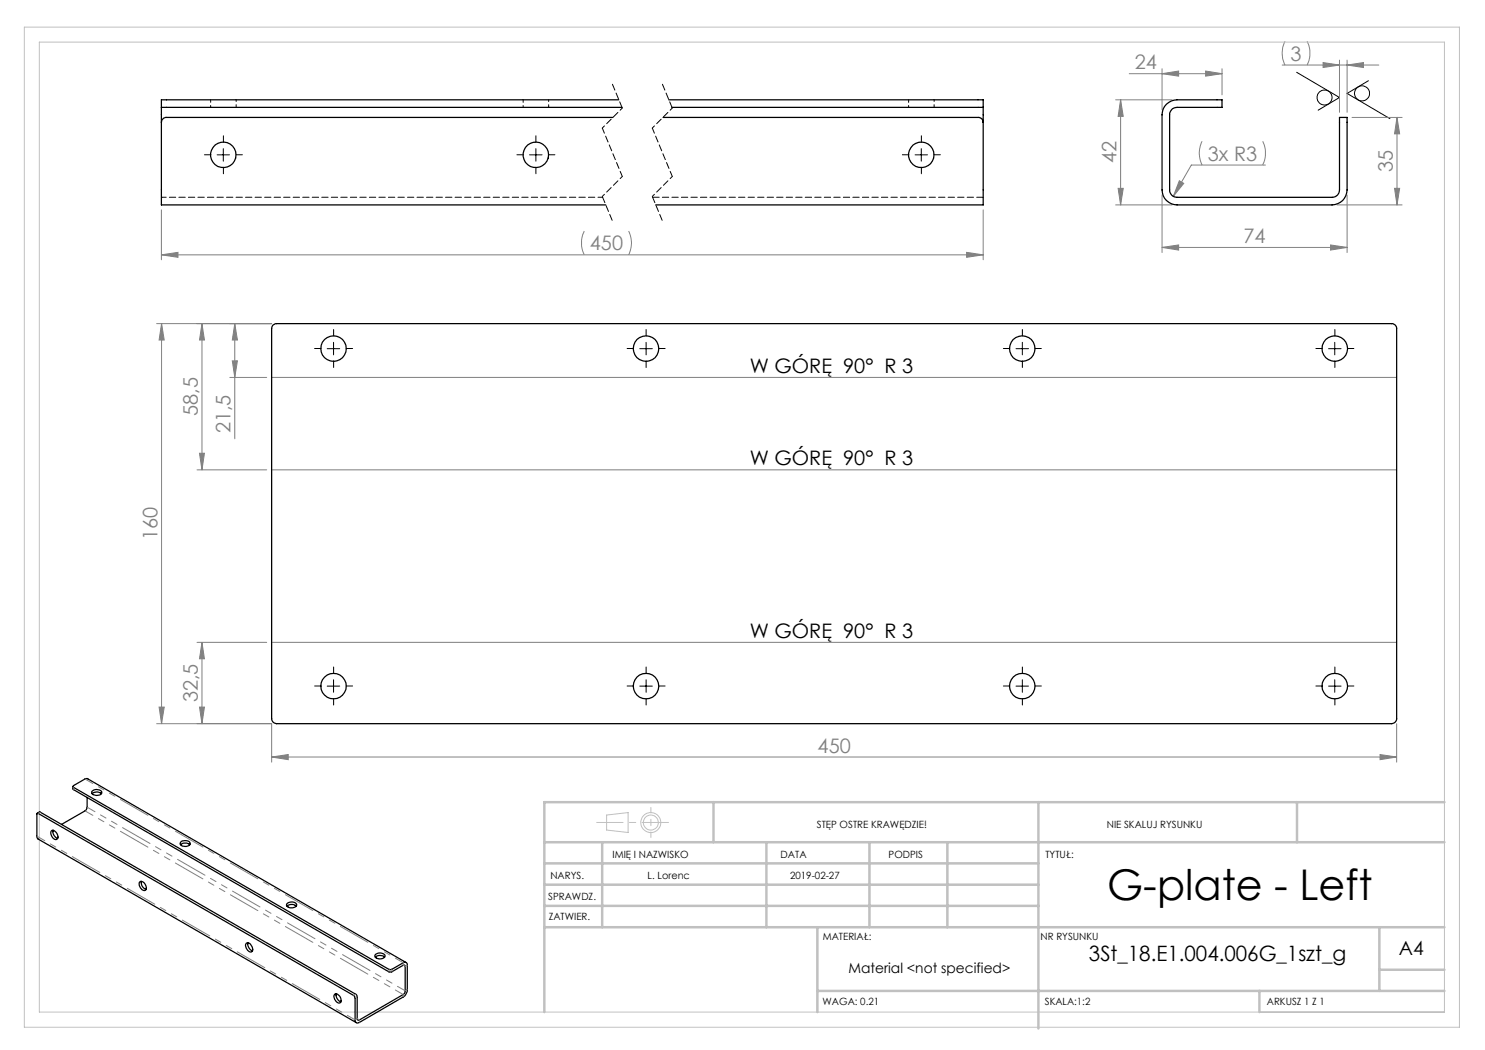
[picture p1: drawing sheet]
<svg xmlns="http://www.w3.org/2000/svg" width="297mm" height="210mm" viewBox="0 0 297 210" stroke-linecap="round" stroke-linejoin="round" font-family="sans-serif">
<g fill="none" stroke="#000" stroke-width=".2">
<path d="M259.3 14.5l8.6 5-4.3 2.5M273.7 16.1l-4.3 2.6 8.6 5M43.4 31h2.5M44.7 29.7v2.5M105.9 31h2.5M107.2 29.7v2.5M183 31h2.5M184.3 29.7v2.5M65.4 69.7h2.5M66.7 68.5v2.5M128 69.7h2.5M129.2 68.5v2.5"/>
<path d="M203.2 69.7h2.5M204.5 68.5v2.5M265.7 69.7h2.5M266.9 68.5v2.5M65.4 137.2h2.5M66.7 136v2.5M128 137.2h2.5M129.2 136v2.5M203.2 137.2h2.5M204.5 136v2.5M265.7 137.2h2.5M266.9 136v2.5"/>
<circle cx="264.9" cy="19.5" r="1.49"/>
<circle cx="272.4" cy="18.7" r="1.51"/>
</g>
<g fill="none" stroke="#c0c0c0" stroke-width=".2">
<path d="M4.9 5.4h287v200h-287zM7.9 8.4h281v194h-281zM121.3 163l4.3-.5v4l-4.3-.5z"/>
<circle cx="130.2" cy="164.5" r="2"/>
<circle cx="130.2" cy="164.5" r="1.49"/>
</g>
<g fill="none" stroke="#808080" stroke-width=".2">
<path d="M223.1 20h11.3M224.1 20l.5 3.3h-1zM224.1 20v21M225.8 14.7h18.6M232.4 14.7l3.3-.5v1zM232.4 13.7v8.3M241.1 14.2l3.3 .5-3.3 .5zM244.4 13.7v5.3M256.4 13h19.4M257 8.2a5.3 5.3 0 0 0 0 4.8M261.4 8.2a5.3 5.3 0 0 1 0 4.8M264.6 12.5l3.3 .5-3.3 .5z"/>
<path d="M267.9 12v10.5M269.4 12v10.5M269.4 13l3.3-.5v1zM223.6 37.7h1l-.5 3.3zM232.4 39v11.5M235.9 36.2l.8 .5-2 2.6zM240.4 28.2l-.1 .3a5.3 5.3 0 0 0 .1 4.5M252.6 28.2a5.6 5.6 0 0 1 0 4.8M253.1 33h-14.8l-3.6 6.3M269.4 39v11.5M270.4 23.5h10M278.9 37.7h1l-.5 3.3z"/>
<path d="M279.4 23.5l.5 3.3h-1zM279.4 23.5v17.5M32.3 42v10M32.3 51h164.3M32.3 51l3.3-.5v1zM116.8 46.2a5.6 5.6 0 0 0 0 4.8M125.7 46.2l.2 .3a5.3 5.3 0 0 1-.2 4.5M193.3 50.5l3.3 .5-3.3 .5zM196.6 42v10M223.1 41h11.3M232.4 49.5l3.3-.5v1zM232.4 49.5h37"/>
<path d="M266.1 49l3.3 .5-3.3 .5zM267.4 41h13M31.3 64.7h23M32.3 64.7v80M32.3 64.7l.5 3.3h-1zM40.4 64.7l.5 3.3h-1zM40.4 64.7v29.3M46 75.5h7.3M46.5 72.2h1l-.5 3.3zM47 64.7v23.1M47 64.7l.5 3.3h-1zM54.3 75.5h225"/>
<path d="M39.4 94h13.9M39.9 90.7h1l-.5 3.3zM54.3 94h225M39.4 128.5h13.9M40.4 128.5l.5 3.3h-1zM40.4 128.5v16.2M54.3 128.5h225M31.3 144.7h23v7.7M31.8 141.4h1l-.5 3.3zM39.9 141.4h1l-.5 3.3zM54.3 151.4l3.3-.5v1zM54.3 151.4h225"/>
<path d="M276 150.9l3.3 .5-3.3 .5zM279.3 144.7v7.7"/>
</g>
<g fill="none" stroke="#000" stroke-width=".2" stroke-dasharray="15.2 1.3 1.3 1.3">
<path d="M42.2 31h-1.3M44.7 28.5v-1.3M44.7 33.5v1.3M47.2 31h1.3M104.7 31h-1.3M107.2 28.5v-1.3M107.2 33.5v1.3M109.7 31h1.3M181.8 31h-1.3M184.3 28.5v-1.3M184.3 33.5v1.3M186.8 31h1.3"/>
<path d="M64.2 69.7h-1.3M66.7 67.2v-1.3M66.7 72.2v1.3M69.2 69.7h1.3M126.7 69.7h-1.3M129.2 67.2v-1.3M129.2 72.2v1.3M131.7 69.7h1.3M202 69.7h-1.3M204.5 67.2v-1.3M204.5 72.2v1.3M207 69.7h1.3"/>
<path d="M264.5 69.7h-1.3M267 67.2v-1.3M267 72.2v1.3M269.5 69.7h1.3M64.2 137.2h-1.3M66.7 134.7v-1.3M66.7 139.7v1.3M69.2 137.2h1.3M126.7 137.2h-1.3M129.2 134.7v-1.3M129.2 139.7v1.3M131.7 137.2h1.3"/>
<path d="M202 137.2h-1.3M204.5 134.7v-1.3M204.5 139.7v1.3M207 137.2h1.3M264.5 137.2h-1.3M267 134.7v-1.3M267 139.7v1.3M269.5 137.2h1.3"/>
</g>
<path d="M122.5 16.8l2 4.8M132.5 16.8l2 4.8M120.5 39.3l2 4.8M130.5 39.3l2 4.8" fill="none" stroke="#000" stroke-width=".2" stroke-dasharray="1.3 .6" stroke-dashoffset="-.1"/>
<path d="M124.5 21.6l-4 4M124.5 35.3l-4 4M134.5 21.6l-4 4M134.5 35.3l-4 4" fill="none" stroke="#000" stroke-width=".2" stroke-dasharray="1.3 .6" stroke-dashoffset=".7"/>
<path d="M120.5 25.6l4 9.7M130.5 25.6l4 9.7" fill="none" stroke="#000" stroke-width=".2" stroke-dasharray="1.3 .6" stroke-dashoffset=".2"/>
<path d="M133.7 164.5h-14.4" fill="none" stroke="#c0c0c0" stroke-width=".2" stroke-dasharray="15.2 1.3 1.3 1.3" stroke-dashoffset="10"/>
<path d="M130.2 161.5v6" fill="none" stroke="#c0c0c0" stroke-width=".2" stroke-dasharray="15.2 1.3 1.3 1.3" stroke-dashoffset="14.1"/>
<g fill="none" stroke="#c0c0c0" stroke-width=".5">
<path d="M108.9 176.9h98.8M108.9 172.7h98.8M108.9 168.4h180M120.4 168.4v17M142.7 160.4v8M153.3 168.4v17M173.9 168.4v17M189.5 168.4v17M207.7 160.4v45.3M259.4 160.4v8M288.9 160.4h-180v42M108.9 181.2h98.8"/>
<path d="M108.9 185.4h180M163.5 198.2h125.4M163.5 185.4v17M251.9 198.2v4.2M275.9 185.4v12.8M275.9 193.9h13"/>
</g>
<g fill="#808080">
<path d="M32.3 51l3.3-.5v1zM193.3 50.5l3.3 .5-3.3 .5zM264.6 12.5l3.3 .5-3.3 .5zM269.4 13l3.3-.5v1zM235.9 36.2l-1.2 3.1 2-2.6z"/>
<path d="M54.3 151.4l3.3-.5v1zM276 150.9l3.3 .5-3.3 .5z"/>
<path d="M232.4 49.5l3.3-.5v1zM266.1 49l3.3 .5-3.3 .5zM232.4 14.7l3.3-.5v1zM241.1 14.2l3.3 .5-3.3 .5z"/>
<path d="M223.6 37.7h1l-.5 3.3zM224.1 20l.5 3.3h-1z"/>
<path d="M279.4 23.5l.5 3.3h-1zM278.9 37.7h1l-.5 3.3z"/>
<path d="M39.9 141.4h1l-.5 3.3zM40.4 128.5l.5 3.3h-1z"/>
<path d="M47 64.7l.5 3.3h-1zM46.5 72.2h1l-.5 3.3z"/>
<path d="M40.4 64.7l.5 3.3h-1zM39.9 90.7h1l-.5 3.3zM32.3 64.7l.5 3.3h-1zM31.8 141.4h1l-.5 3.3z"/>
</g>
<g fill="none" stroke="#000" stroke-width=".25">
<path d="M123.8 20h-91.5v1.5M133.7 20h62.9v1.5M32.3 21.5v19.5h88.8M32.3 21.5h92.1M122.6 23.5h-89.3a1.02 1.02 0 0 0-1 1M132.6 23.5h63a.97 .97 0 0 1 1 1M134.4 21.5h62.2M196.6 21.5v19.5h-65.5M233.3 20.8a3.1 3.1 0 0 1 2.1-.8h9v1.5h-9a1.45 1.45 0 0 0-1.5 1.5v15a1.45 1.45 0 0 0 1.5 1.5h31a1.45 1.45 0 0 0 1.5-1.5v-14.5h1.5v14.5a3 3 0 0 1-3 3h-31a3 3 0 0 1-3-3v-15a2.87 2.87 0 0 1 .9-2.2zM54.6 65l.5-.3h223.2a.96 .96 0 0 1 1 1v78a1.02 1.02 0 0 1-1 1h-223a1.02 1.02 0 0 1-1-1v-78zM14.6 157.3l.1 .6 63.1 36.5h.6l2.2-1.3a.25 .25 0 0 1 .3-.1 .25 .25 0 0 1 .1 .3v5.1l-.3 .5-8.8 5.1a.27 .27 0 0 1-.3 0 .27 .27 0 0 1-.2-.2v-4.5l-.2-.4-63.1-36.5h-.2l-.5 .3M17.4 159.5v2l-.2 .5-4.9 2.9"/>
<path d="M18.4 158.7a1.41 1.41 0 0 1 1.9 0M18.5 158.2a1.39 1.39 0 0 1 1.9 .2 .88 .88 0 0 1-1.3 .7l-.6-.3-.2-.3zM10.3 166.1a1.03 1.03 0 0 1 1.3 1.1 .55 .55 0 0 1-.3 .7 .55 .55 0 0 1-.8-.3l-.3-.7zM10.6 166a1.43 1.43 0 0 0 .9 1.7M28 176.4a1.09 1.09 0 0 1 1.2 1.4v.2a1.01 1.01 0 0 1-1.4-1.1zM28.3 176.3a1.36 1.36 0 0 0 .9 1.6M36.1 168.9a1.53 1.53 0 0 1 1.9 0M36.3 168.3a1.21 1.21 0 0 1 1.8 .5 1.23 1.23 0 0 1-2.1-.1zM49.2 188.7a1.1 1.1 0 0 1 1.3 1.4 .62 .62 0 0 1-.6 .3 .62 .62 0 0 1-.5-.5l-.3-.7zM49.6 188.6a1.5 1.5 0 0 0 .9 1.6M57.4 180.7a1.23 1.23 0 0 1 1.9 .3 1.23 1.23 0 0 1-2 0zM57.4 181.2a1.37 1.37 0 0 1 1.8 0"/>
<path d="M66.9 198.9a1.14 1.14 0 0 1 1.3 1.4 .6 .6 0 0 1-.7 .3 .6 .6 0 0 1-.4-.5l-.3-.7zM67.2 198.7a1.5 1.5 0 0 0 1 1.7M75.1 190.9a1.23 1.23 0 0 1 1.9 .3 1.19 1.19 0 0 1-2 0zM75.1 191.4a1.37 1.37 0 0 1 1.8 0M81.2 192.5l-63.7-36.8-.5 .1-2.4 1.4 .1 .3 63.1 36.4h.6l2.2-1.3a.51 .51 0 0 1 .6-.1 .51 .51 0 0 1 .3 .6v4.8a1.87 1.87 0 0 1-.9 1.5l-8.7 5.1a.53 .53 0 0 1-.6 0 .53 .53 0 0 1-.3-.5v-4.5l-.3-.4-63-36.4h-.3v4.7l.2 .4 63.7 36.7"/>
<circle cx="44.7" cy="31" r="2.55"/>
<circle cx="107.2" cy="31" r="2.56"/>
<circle cx="184.3" cy="31" r="2.55"/>
<circle cx="66.7" cy="69.7" r="2.55"/>
<circle cx="129.2" cy="69.7" r="2.55"/>
<circle cx="204.5" cy="69.7" r="2.55"/>
<circle cx="267" cy="69.7" r="2.55"/>
<circle cx="66.7" cy="137.2" r="2.55"/>
<circle cx="129.2" cy="137.2" r="2.56"/>
<circle cx="204.5" cy="137.2" r="2.56"/>
<circle cx="267" cy="137.2" r="2.55"/>
</g>
<path d="M17 155.8l63.6 36.7M17 162.2l63.6 36.7M81.1 198.2l-63.7-36.8M71 204l-63.6-36.8" fill="none" stroke="#808080" stroke-width=".2" stroke-dasharray="6.3 1.3 1.3 1.3 1.3 1.3" stroke-dashoffset="4.5"/>
<g fill="none" stroke="#808080" stroke-width=".2" stroke-dasharray="6.3 1.3 1.3 1.3 1.3 1.3">
<path d="M14.7 157.4v.5M8.1 162.4l-.4 .3M70.7 199.1l.5-.3M71.5 199.3l-.5 .3M77.8 194.3v-.5M78.4 193.8v.5M80.6 193l.5 .3M80.6 198.9v.5M80.6 193v-.5M81.1 193.3l.4-.3M81.1 198.2l.4-.3M71.5 203.7l-.5 .3"/>
<path d="M71.9 204v.5M71.9 204l-.4-.3"/>
</g>
<path d="M196.6 39.5h-66.1" fill="none" stroke="#000" stroke-width=".2" stroke-dasharray="1.3 .6"/>
<path d="M42.1 20v1.5M104.6 20v1.5M181.7 20v1.5M47.2 21.5v-1.5M109.7 21.5v-1.5M186.8 21.5v-1.5" fill="none" stroke="#000" stroke-width=".2" stroke-dasharray="1.3 .6" stroke-dashoffset=".8"/>
<path d="M120.5 39.5h-88.2" fill="none" stroke="#000" stroke-width=".2" stroke-dasharray="1.3 .6" stroke-dashoffset=".3"/>
<text font-size="8.5" x="221.4" y="179.9">G-plate - Left</text>
<text font-size="4.2" x="217.8" y="192.2">3St_18.E1.004.006G_1szt_g</text>
<g font-size="4" fill="#808080">
<text x="227" y="13.8">24</text>
<text x="258.1" y="12.1">3</text>
<text x="223.3" y="32.7" transform="rotate(-90 223.3 32.7)">42</text>
<text x="241.6" y="32.1">3x R3</text>
<text x="278.6" y="34.4" transform="rotate(-90 278.6 34.4)">35</text>
<text x="118" y="50.1">450</text>
<text x="248.7" y="48.6">74</text>
<text x="39.5" y="83.2" transform="rotate(-90 39.5 83.2)">58,5</text>
<text x="46.1" y="86.7" transform="rotate(-90 46.1 86.7)">21,5</text>
<text x="31.5" y="108" transform="rotate(-90 31.5 108)">160</text>
<text x="39.5" y="140.5" transform="rotate(-90 39.5 140.5)">32,5</text>
<text x="163.5" y="150.5">450</text>
</g>
<g font-size="4">
<text x="149.9" y="74.6">W GÓRĘ 90° R 3</text>
<text x="149.9" y="93.1">W GÓRĘ 90° R 3</text>
<text x="149.9" y="127.6">W GÓRĘ 90° R 3</text>
</g>
<text font-size="3.9" x="279.8" y="190.9">A4</text>
<text font-size="2.8" x="169.7" y="194.6">Material &lt;not specified&gt;</text>
<g font-size="2">
<text x="163.4" y="165.5">STĘP OSTRE KRAWĘDZIE!</text>
<text x="221.4" y="165.6">NIE SKALUJ RYSUNKU</text>
<text x="122.5" y="171.6">IMIĘ I NAZWISKO</text>
<text x="156.1" y="171.6">DATA</text>
<text x="177.7" y="171.6">PODPIS</text>
<text x="209.1" y="171.6">TYTUŁ:</text>
<text x="110.1" y="175.8">NARYS.</text>
<text x="129.5" y="175.8">L. Lorenc</text>
<text x="158" y="175.7">2019-02-27</text>
<text x="109.6" y="180">SPRAWDZ.</text>
<text x="109.7" y="184.1">ZATWIER.</text>
<text x="164.5" y="187.9">MATERIAŁ:</text>
<text x="208.1" y="188.1">NR RYSUNKU</text>
<text x="164.5" y="201">WAGA: 0.21</text>
<text x="209" y="201">SKALA:1:2</text>
<text x="253.4" y="201">ARKUSZ 1 Z 1</text>
</g>
</svg>
